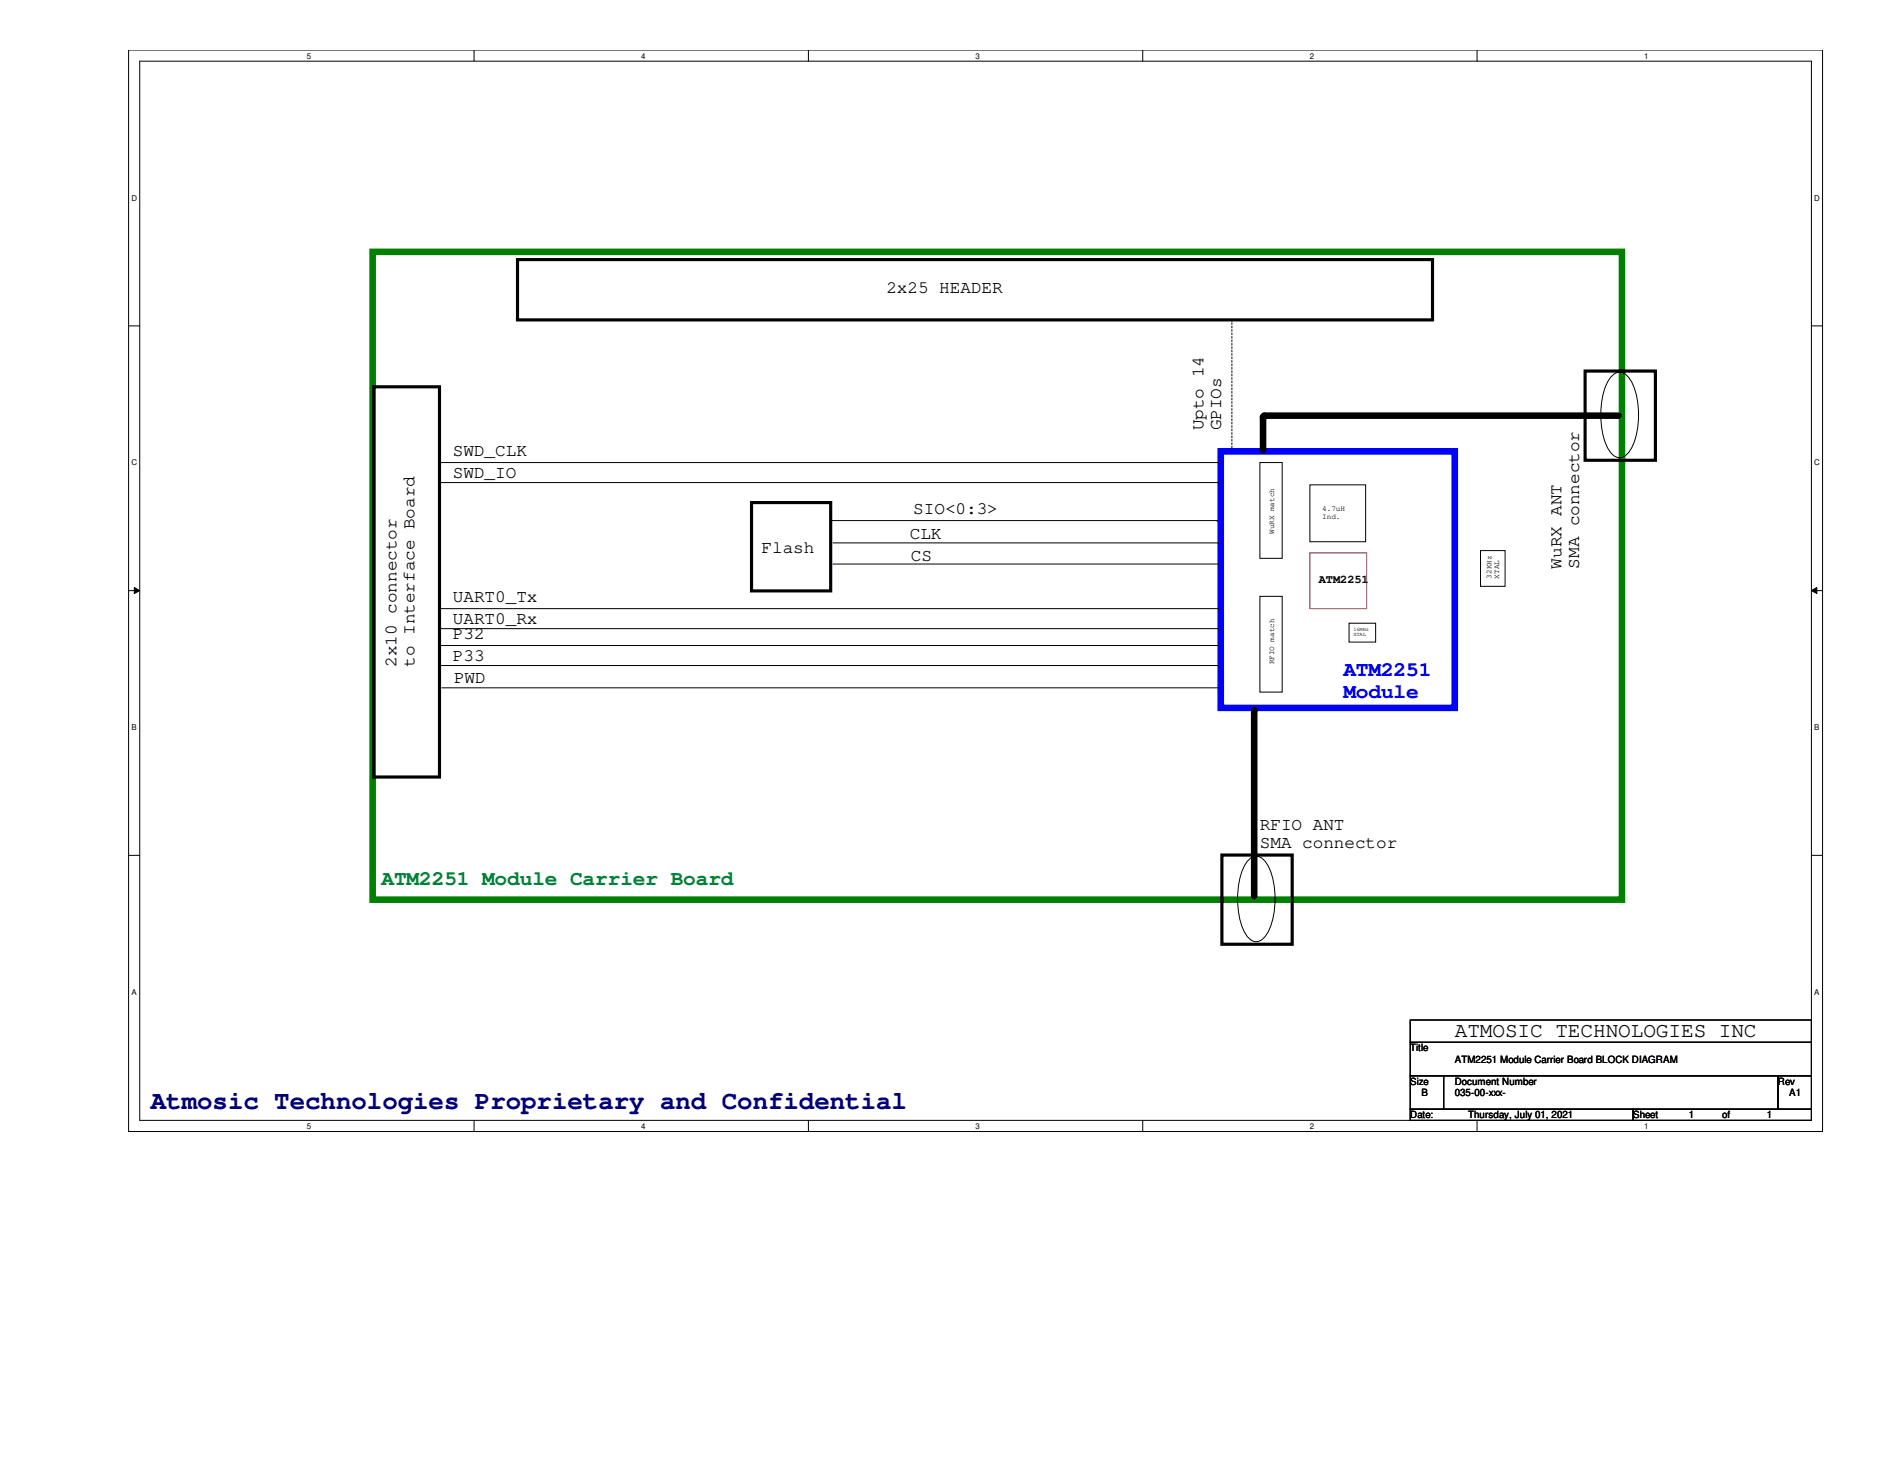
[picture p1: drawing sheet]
<svg xmlns="http://www.w3.org/2000/svg" width="279mm" height="216mm" viewBox="0 0 279 216" stroke-linecap="round" stroke-linejoin="round" font-family="sans-serif">
<path d="M19.1 7.4h250.9v160.2h-250.9zM20.7 9.1h247.7v156.8h-247.7z" fill="none" stroke="#000" stroke-width=".15"/>
<g fill="#fff">
<path d="M45.5 7.6h.6v1.3h-.6z"/>
<path d="M45.5 166.1h.6v1.3h-.6z"/>
</g>
<path d="M70.2 7.4v1.7M70.2 165.9v1.7" fill="none" stroke="#000" stroke-width=".15"/>
<g fill="#fff">
<path d="M95 7.6h.6v1.3h-.6z"/>
<path d="M95 166.1h.6v1.3h-.6z"/>
</g>
<path d="M119.8 7.4v1.7M119.8 165.9v1.7" fill="none" stroke="#000" stroke-width=".15"/>
<g fill="#fff">
<path d="M144.5 7.6h.6v1.3h-.6z"/>
<path d="M144.5 166.1h.6v1.3h-.6z"/>
</g>
<path d="M169.3 7.4v1.7M169.3 165.9v1.7" fill="none" stroke="#000" stroke-width=".15"/>
<g fill="#fff">
<path d="M194.1 7.6h.5v1.3h-.5z"/>
<path d="M194.1 166.1h.5v1.3h-.5z"/>
</g>
<path d="M218.8 7.4v1.7M218.8 165.9v1.7" fill="none" stroke="#000" stroke-width=".15"/>
<g fill="#fff">
<path d="M243.6 7.6h.6v1.3h-.6z"/>
<path d="M243.6 166.1h.6v1.3h-.6z"/>
<path d="M19.5 28.7h.8v1.3h-.8z"/>
<path d="M268.8 28.7h.8v1.3h-.8z"/>
<path d="M19.5 67.9h.8v1.3h-.8z"/>
<path d="M268.8 67.9h.8v1.3h-.8z"/>
</g>
<path d="M19.1 48.3h1.6M268.4 48.3h1.6" fill="none" stroke="#000" stroke-width=".15"/>
<g fill="#fff">
<path d="M19.5 107.1h.7v1.3h-.7z"/>
<path d="M268.8 107.1h.7v1.3h-.7z"/>
</g>
<path d="M19.1 87.5h1.6M19.9 87l.8 .5-.8 .4zM268.4 87.5l.8-.5v.9zM268.4 87.5h1.6" fill="none" stroke="#000" stroke-width=".15"/>
<path d="M19.9 87l.8 .5-.8 .4zM268.4 87.5l.8-.5v.9z" fill="#000"/>
<g fill="#fff">
<path d="M19.5 146.3h.7v1.3h-.7z"/>
<path d="M268.8 146.3h.7v1.3h-.7z"/>
</g>
<g fill="none" stroke="#000" stroke-width=".15">
<path d="M239 55.5a1.52 1.52 0 0 1 2.3 .5 11.3 11.3 0 0 1 1.1 8.6 4.7 4.7 0 0 1-2 3.1 1.61 1.61 0 0 1-1.9-.8 11.5 11.5 0 0 1-1-8.7 5.3 5.3 0 0 1 1.5-2.7zM65.3 68.5h115.2M65.3 71.5h115.2M123.2 77.1h57.1M180.3 77.1h.1M180.5 68.5h.1M180.5 71.5h.1M186.6 68.5h3.3v14.2h-3.3zM194.1 71.8h8.2v8.4h-8.2zM65.3 90.1h115.2M65.3 93.1h115.2M65.3 95.6h115.2"/>
<path d="M65.3 98.6h115.2M123.4 80.4h57.1M123.4 83.5h57.1M180.5 80.4h.1M180.5 83.5h.1M180.5 90.1h.1M180.5 93.1h.1M180.5 95.6h.1M180.5 98.6h.1M186.6 88.3h3.3v14.2h-3.3zM199.9 92.3h3.9v2.8h-3.9zM219.3 81.5h3.7v5.3h-3.7z"/>
<path d="M65.4 101.9h115.3M180.7 101.9h.1M19.1 126.7h1.6M185.1 127.2a1.5 1.5 0 0 1 2.4 .4 11.3 11.3 0 0 1 1 8.7 4.7 4.7 0 0 1-1.9 3 1.57 1.57 0 0 1-1.9-.7 11.6 11.6 0 0 1-1-8.7 5.3 5.3 0 0 1 1.4-2.7zM268.4 126.7h1.6M208.9 151h59.5v3.3h-59.5zM208.9 154.3h59.5v5h-59.5zM208.9 159.3h5v5h-5zM213.9 159.3h49.5v5h-49.5zM263.4 159.3h5v5h-5zM208.9 164.3h33v1.6h-33zM241.9 164.3h26.5v1.6h-26.5z"/>
</g>
<path d="M194.1 81.9h8.4v8.2h-8.4z" fill="none" stroke="#f00" stroke-width=".15"/>
<path d="M180.8 66.8h34.7v38h-34.7z" fill="none" stroke="#00f" stroke-width=".97"/>
<path d="M55.2 37.3h185.1v95.9h-185.1z" fill="none" stroke="#008000" stroke-width=".97"/>
<path d="M76.7 38.4h135.5v9h-135.5zM55.4 57.3h9.7v57.8h-9.7zM234.8 54.9h10.4v13.3h-10.4zM111.3 74.4h11.8v13.1h-11.8zM181 126.6h10.4v13.2h-10.4z" fill="none" stroke="#000" stroke-width=".47"/>
<path d="M187.1 61.7v5M187.3 61.6h52.5M185.8 105.2v27.5" fill="none" stroke="#000" stroke-width=".97"/>
<g fill="#000">
<circle cx="187.1" cy="61.7" r=".49"/>
<circle cx="187.3" cy="61.6" r=".49"/>
<circle cx="185.8" cy="105.2" r=".49"/>
</g>
<path d="M182.5 47.4h.1M182.5 66.3v-18.9" fill="none" stroke="#000" stroke-width=".15" stroke-dasharray=".3 .3"/>
<text font-size="3.9" fill="#000080" x="22.4" y="164.3">Atmosic Technologies Proprietary and Confidential</text>
<g font-size="3.1" fill="#00f">
<text x="199" y="100.2">ATM2251</text>
<text x="199" y="103.3">Module</text>
</g>
<text font-size="3.1" fill="#008040" x="56.5" y="131.1">ATM2251 Module Carrier Board</text>
<text font-size="3.1" x="215.5" y="153.5">ATMOSIC TECHNOLOGIES INC</text>
<g font-size="2.6">
<text x="131.3" y="43.4">2x25 HEADER</text>
<text x="178.3" y="63.7" transform="rotate(-90 178.3 63.7)">Upto 14</text>
<text x="180.9" y="63.7" transform="rotate(-90 180.9 63.7)">GPIOs</text>
<text x="67.1" y="67.5">SWD_CLK</text>
<text x="67.1" y="70.8">SWD_IO</text>
<text x="135.3" y="76.1">SIO&lt;0:3&gt;</text>
<text x="112.8" y="81.8">Flash</text>
<text x="134.8" y="79.8">CLK</text>
<text x="135" y="83">CS</text>
<text x="67.1" y="89.1">UART0_Tx</text>
<text x="231.3" y="84.2" transform="rotate(-90 231.3 84.2)">WuRX ANT</text>
<text x="233.9" y="84.2" transform="rotate(-90 233.9 84.2)">SMA connector</text>
<text x="67.1" y="92.4">UART0_Rx</text>
<text x="67.1" y="94.6">P32</text>
<text x="58.8" y="98.7" transform="rotate(-90 58.8 98.7)">2x10 connector</text>
<text x="61.4" y="98.7" transform="rotate(-90 61.4 98.7)">to Interface Board</text>
<text x="67.1" y="97.9">P33</text>
<text x="67.3" y="101.2">PWD</text>
<text x="186.6" y="122.9">RFIO ANT</text>
<text x="186.6" y="125.6">SMA connector</text>
</g>
<text font-size="1.8" x="195.4" y="86.4">ATM2251</text>
<g font-size="1.5">
<text x="208.9" y="155.7">Title</text>
<text x="208.9" y="160.7">Size</text>
<text x="215.5" y="160.7">Document Number</text>
<text x="215.5" y="157.4">ATM2251 Module Carrier Board BLOCK DIAGRAM</text>
<text x="263.4" y="160.7">Rev</text>
<text x="208.9" y="165.6">Date:</text>
<text x="210.6" y="162.3">B</text>
<text x="215.5" y="162.3">035-00-xxx-</text>
<text x="217.5" y="165.6">Thursday, July 01, 2021</text>
<text x="241.9" y="165.6">Sheet</text>
<text x="250.2" y="165.6">1</text>
<text x="255.1" y="165.6">of</text>
<text x="261.7" y="165.6">1</text>
<text x="265" y="162.3">A1</text>
</g>
<g font-size="1.2">
<text x="45.5" y="8.7">5</text>
<text x="95" y="8.7">4</text>
<text x="144.5" y="8.7">3</text>
<text x="194.1" y="8.7">2</text>
<text x="243.6" y="8.7">1</text>
<text x="19.5" y="29.7">D</text>
<text x="268.8" y="29.7">D</text>
<text x="19.5" y="68.9">C</text>
<text x="268.8" y="68.9">C</text>
<text x="19.5" y="108.1">B</text>
<text x="268.8" y="108.1">B</text>
<text x="19.5" y="147.3">A</text>
<text x="268.8" y="147.3">A</text>
<text x="45.5" y="167.2">5</text>
<text x="95" y="167.2">4</text>
<text x="144.5" y="167.2">3</text>
<text x="194.1" y="167.2">2</text>
<text x="243.6" y="167.2">1</text>
</g>
<g font-size="1.1">
<text x="195.9" y="75.7">4.7uH</text>
<text x="195.9" y="76.9">Ind.</text>
<text x="188.8" y="79.1" transform="rotate(-90 188.8 79.1)">WuRX match</text>
<text x="220.9" y="85.7" transform="rotate(-90 220.9 85.7)">32KHz</text>
<text x="222.1" y="85.7" transform="rotate(-90 222.1 85.7)">XTAL</text>
<text x="188.8" y="98.4" transform="rotate(-90 188.8 98.4)">RFIO match</text>
</g>
<g font-size=".8">
<text x="200.5" y="93.4">16MHz</text>
<text x="200.5" y="94.2">XTAL</text>
</g>
</svg>
